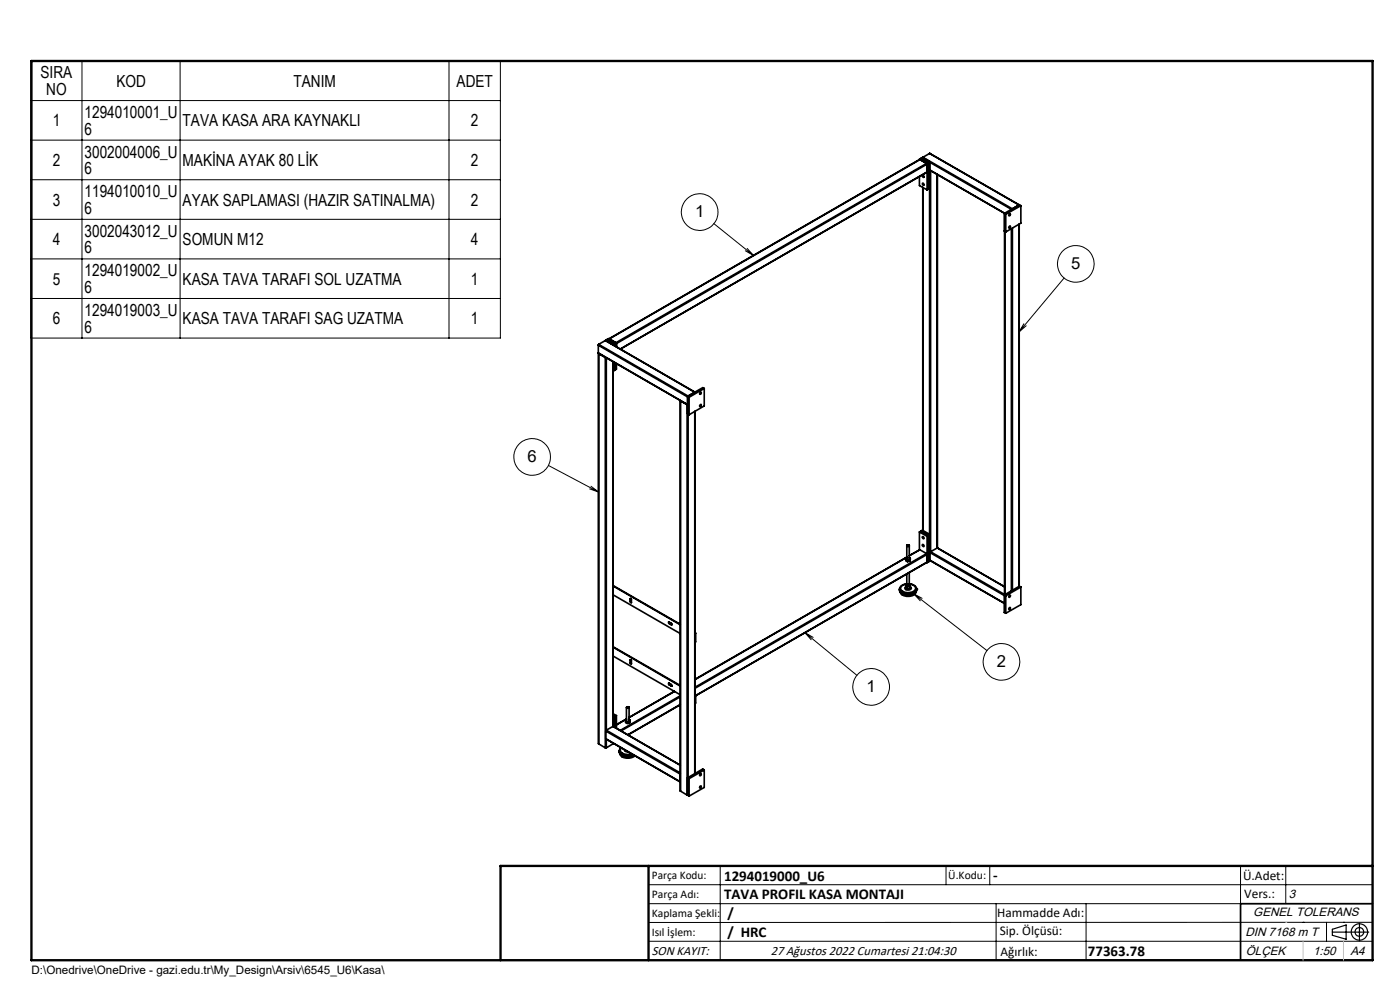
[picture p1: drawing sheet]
<svg xmlns="http://www.w3.org/2000/svg" width="297mm" height="210mm" viewBox="0 0 297 210" stroke-linecap="round" stroke-linejoin="round" font-family="sans-serif">
<g fill="none" stroke="#000" stroke-width=".21">
<path d="M6.5 12.9h99.7v58.8h-99.7zM17.4 12.9v58.8M38.2 12.9v58.8M95.2 12.9v58.8M6.5 21.3h99.7M6.5 29.7h99.7M6.5 38.1h99.7M6.5 46.5h99.7M6.5 54.9h99.7M151.4 47.4l8.5 6.8M158.1 53.2l1.8 1M158.5 52.7l1.4 1.5"/>
<path d="M225.7 59l-9.5 11.4M6.5 63.3h99.7M217.2 68.7l-1 1.7M217.7 69.1l-1.5 1.3M116.3 98.7l10.7 5.7M125.1 103.7l1.9 .7M125.4 103.1l1.6 1.3M170.7 134.2l11.1 9.1M170.7 134.2l1.8 1M170.7 134.2l1.4 1.5M193.9 126l15.5 12M193.9 126l1.7 .9"/>
<path d="M193.9 126l1.3 1.5M137.6 187.7h153.6M137.6 191.7h153.6M137.6 199.7h153.6M152.8 183.7v20M200.7 183.7v4M210 183.7v4M211.3 191.7v12M230.4 191.7v12M263.2 183.7v20M272.8 183.7v8M276.4 195.6h.1"/>
<path d="M281.4 195.6v4.1M285 195.6h.1M291.2 195.6l-153.6 .1"/>
<circle cx="148.4" cy="45" r="3.9"/>
<circle cx="228.2" cy="56" r="3.9"/>
<circle cx="112.9" cy="96.9" r="3.9"/>
<circle cx="184.8" cy="145.7" r="3.9"/>
<circle cx="212.5" cy="140.4" r="3.9"/>
</g>
<g fill="none" stroke="#000" stroke-width=".25">
<path d="M282.6 197.7h7.8M282.6 197.1l3-.9v3l-3-.8zM288.4 195.8v3.8M106.2 203.7h185"/>
<circle cx="288.4" cy="197.7" r="1.74"/>
<circle cx="288.4" cy="197.7" r=".93"/>
</g>
<g fill="none" stroke="#000" stroke-width=".35">
<path d="M195.1 33.8v.1M195.1 37.4v2l1.6 .9M195.1 33.8l1.6 .9M195.1 33.8l.1 .1M195.1 33.8l-65.9 38.1M195.2 33.9l-65.9 38M195.2 33.9l1.4 .8M195.4 33.6l1.6 .9v5.6M195.4 33.6l-.3 .2M195.7 37.2a.21 .21 0 0 1 .3 .1 .21 .21 0 0 1-.1 .3zM195.7 33.4l-.3 .2M195.7 33.4l1.6 1"/>
<path d="M195.7 38.9a.21 .21 0 0 1 .3 .1 .21 .21 0 0 1-.2 .3zM195.8 39.7v72.8M195.8 33.4h-.1M195.8 39.8v72.7M196.6 34.7l.1 .1-65.9 38.1M196.6 34.7l-65.9 38-1.4-.8M196.7 34.7v5.6M197.2 32.6l19 10.9M197.2 32.6l19 10.9-1.4 .8-19-10.9M197.2 32.6l-1.4 .8M197.2 40v73.3M197.3 36.1l15.8 9.2"/>
<path d="M197.3 36.2h.1M197.3 34.4v5.5l-.6 .4M197.3 34.4l-.6 .3M197.3 34.5l17.3 9.9M197.4 36.2v80.8M198.8 37v79.2M198.9 37l-.1 79.2M213 45.3l.4 .2M213 45.3v3.7l.4 .2M213.1 49v77.2M213.1 49.1v77M213.4 45.5v3.7"/>
<path d="M214.6 48.5v76.8M214.8 48.4v76.8M216.2 47.6v76.8M216.2 47.5v76.9M216.3 43.4l.3 .2M216.3 43.4l-3.3 1.9M216.6 43.6v3.7l-3.2 1.9M216.6 43.6l-3.2 1.9M126.9 74.9l19 11M126.9 73.2l19 11M126.9 74.9l19 10.9M126.9 73.2v1.7"/>
<path d="M127 75h.1M127 75v82.8M127 73.1l-.1 .1M127 75l1.4 .8M128.4 75.8l.2 .1M128.4 72.2l19 11M128.4 75.8v82.8M128.4 72.2l19 11-1.4 .8-19-10.9M128.4 72.2l-1.4 .9M128.5 72.2v.1M128.5 72.2l1.6 .9M128.6 75.9v79"/>
<path d="M128.8 72l1.7 .9v.5M128.8 72l-.3 .2M128.8 72l.4-.2 1.6 1M130 76.7v77.4M130.1 78.7h.1M130.1 73.1v.1M130.1 76.8v1.9M130.5 77v1.5M130.5 78.5l-.4 .2M130.8 72.8l-.7 .3M130.8 72.8v.7M130.8 77.1v1.2l-.3 .2"/>
<path d="M131.6 74l65.1-37.5-65.1 37.5M144.3 85h.1M144.3 85l.1 82.8M144.4 85l1.4 .9M144.4 85v82.8M145.8 85.9h.1M145.8 85.9v82.8M145.9 84.1v3.7l.3 .2M145.9 84.1l.3 .2M146 87.8v77.1M146.2 84.3v3.7M147.4 87.3v76.8"/>
<path d="M148.5 83.3l.1-.1a.16 .16 0 0 1 .2 .2 .16 .16 0 0 1-.1 .2 .16 .16 0 0 1-.3-.1zM148.6 85.9a.16 .16 0 0 1 .2 .1 .16 .16 0 0 1-.1 .2 .16 .16 0 0 1-.3-.1zM149.4 82.4l-3.2 1.9M149.4 82.4v3.7l-3.2 1.9M149.4 82.4l-.3-.2-3.2 1.9M192.2 118.6l.3 .2M192.2 118.6v.3l.3 .2M192.4 118.2l-45 25.9M192.4 115.7v2.8M192.4 118.2l-45 26M192.4 115.7l.1-.1a.2 .2 0 0 1 .3 0 .2 .2 0 0 1 0 .3 .2 .2 0 0 1-.3-.1zM192.4 115.6a.2 .2 0 0 0 .2 .3 .2 .2 0 0 0 .2-.3"/>
<path d="M192.4 115.6h.1M192.5 118.8v.3M192.9 115.7v2.8M193 118.7l-.5 .1M193 119.1h-.5M193 118.7v.4M193.1 118.5l-.2-.2a.35 .35 0 0 1-.1 .5 .35 .35 0 0 1-.5-.1l-.1-.2 .2-.2-.2 .3M193.1 118.5l-.1 .2M193.1 118.5l-.1 .6M195.1 112.8l1.6 1M195.1 112.8v3.8M195.1 116.6h.1"/>
<path d="M195.1 116.6l-2.2 1.3M195.2 116.6l1.4 .8M195.2 116.6l-2.3 1.3M195.4 112.7l1.6 .9v5.6M195.4 112.7l.3-.2 1.6 .9M195.4 112.7l-.3 .1M195.7 113.8a.22 .22 0 0 1 .4 .2 .21 .21 0 0 1-.3 .2zM196.6 117.4l.1 .2-49.3 28.4M196.6 117.4l-49.2 28.4M196.6 119.3h.1M196.6 119.3l-49 28.3M196.7 113.8v5.5"/>
<path d="M197.3 118.9l15.7 9.1M197.3 113.4l-.6 .4M197.3 113.4v5.6l-.6 .3M197.3 117.2l15.7 9.1M197.3 118.8l15.7 9.1M197.4 117l-.1 .1M197.4 117l15.7 9.1M198.8 116.2l14.3 8.3-14.3-8.3M198.8 116.2l-1.4 .8M130.1 139.2l14.2 8.2M130.1 137.3l14.2 8.2M130.1 137.2l14.2 8.2"/>
<path d="M130.1 126.2l14.2 8.2M130.1 124.3l14.2 8.2M130.1 124.2l14.2 8.2M133.7 127.1l.1-.1 .1 .1v.8l-.2-.3M133.7 127.1v.5M133.7 127.1l.1-.1v.6M133.8 127.6l.1 .2M133.8 127.6h-.1M141.9 131.9l.1 .3M141.9 132.2l-.1-.3 .7 .3 .1 .3h-.2M141.9 132.2l.5 .3M142 132.2h-.1"/>
<path d="M142 132.2l.5 .3M142.5 132.5h-.1M142.5 132.5h.1M147.4 136.2h.1M147.4 134.3l.1 .1M147.4 134.2l.2 .1M147.5 134.4v1.8M147.6 134.3l-.1 1.9M147.6 134.3l-.1 .1M190.8 125a1.47 1.47 0 0 0 2 1.2 1.44 1.44 0 0 0 1.7-1.2M190.8 125a1.87 1.87 0 0 0 2.5 1l.9-.5 .3-.5M191 125.6a1.99 1.99 0 0 0 2.7 .7l.5-.4 .1-.3"/>
<path d="M192.2 124.1l.2-.2a1.52 1.52 0 0 0-1.6 1.1M192.2 124.1v.6l.3 .2M192.2 124.5a.43 .43 0 0 0-.1 .6 .43 .43 0 0 0 .6 .1l.6-.3-.2-.4M192.2 124.1l.3 .2M192.3 123.9a.96 .96 0 0 0-1.1 1.2 2.08 2.08 0 0 0 3-.2v-.4l-.3-.3-1-.3M192.4 121.7v2.4M192.5 124.3v.6M192.9 123.9a1.5 1.5 0 0 1 1.6 1.1M192.9 121.4v2.7M192.9 123.9l.2 .1M193 124.8l-.5 .1M193 124.3v.5"/>
<path d="M193 124.3h-.5M193.1 124.5l-.1 .3M193.1 124.5a.49 .49 0 0 1-.5 .4 .49 .49 0 0 1-.4-.3M193.1 124v.5M193.1 124l-.1 .3M194.5 125h.1M213 126.2v3.7l.4 .2M213 126.2l.4 .2M213.4 126.4v3.7M214.2 128.9a.18 .18 0 0 1 .1 .2 .18 .18 0 0 1-.3 0zM216.3 124.3l.3 .2M216.3 124.3l-3.3 1.9"/>
<path d="M216.6 124.5v3.8l-3.2 1.8M216.6 124.5l-3.2 1.9M127 157.8l1.4 .8M128.4 158.6h.2M128.5 156.7l15.8 9.1M128.5 155.1l15.8 9.1M128.5 155.1v1.6M128.6 154.9l-.1 .2M128.6 156.8v1.8M128.6 154.9l15.7 9.1M130 154.1l14.3 8.2M130 157.6v.2"/>
<path d="M130 154.1l-1.4 .8M130 157.8l-1.4 .8M130.1 151.8l.4 .2M130.1 152.1v.1M130.1 151.4l.7 .4M130.1 157.8h-.1M130.1 152.2v1.9M130.1 157.7v.1M130.2 157.7l-.1 .1M130.5 152l-.4 .2M130.5 152v2.3M130.8 151.8v2.7"/>
<path d="M130.8 151.8l-.3 .2M131.4 159.3a1.31 1.31 0 0 0 1.6 1.2h.6l.9-.3M131.4 159.3a1.66 1.66 0 0 0 2.1 1l.8-.2M131.5 159.9a2.11 2.11 0 0 0 3 .6l.2-.2M131.7 158.6l-.3 .7M131.8 158.6a.84 .84 0 0 0-.1 1 .84 .84 0 0 0 .9 .4l1.4-.1M132.5 159.1l.2 .3 .6 .1M132.7 152.9l.4 .2M132.7 152.9v.3l.4 .2M132.9 152.5l-2.1 1.2 2.1-1.2M132.9 150.1v2.7M133 150h.1"/>
<path d="M133 150a.2 .2 0 0 0 .2 .2 .2 .2 0 0 0 .1-.2M133.1 153.1v.3M133.5 150.1v2.7M133.5 155.8v.2M133.5 153.1h-.4M133.5 153.4h-.4M133.5 153.1v.3M133.7 152.8l-.2-.2a.39 .39 0 0 1-.3 .5 .39 .39 0 0 1-.4-.2l.1-.3-.2 .3M133.7 152.8l-.2 .3M133.7 152.8l-.2 .6M133.7 140l.1-.1 .1 .2v.7l-.2-.2M133.7 140v.6"/>
<path d="M133.7 140l.1 .5M133.8 140.5l.1 .3M133.8 140.5l-.1 .1M141.9 144.9l.1 .3M141.9 145.2l-.1-.3 .7 .4 .1 .2h-.2M141.9 145.2l.5 .3M142 145.2h-.1M142 145.2l.5 .3M142.5 145.5h-.1M142.5 145.5h.1M143.1 146.6l-9.6 5.6M143.1 146.7l-9.6 5.5"/>
<path d="M144.3 149.5l-11.1 6.4M144.3 147.6l-12.7 7.3M144.3 147.8l-12.5 7.2M144.3 149.4l-11.1 6.5M147.4 149.2h.1M147.4 147.3h.1M147.4 147.2l.2 .1M147.5 147.3v1.9M147.6 147.3h-.1M147.6 147.3l-.1 1.9M144.3 164.2v1.6M144.3 164v.2"/>
<path d="M144.4 167.8l1.4 .9M145.8 168.7h.1M145.9 165v3.7l.3 .2M145.9 165l.3 .2M146.2 165.2v3.7M148.5 164.2a.2 .2 0 0 1 .3 .2 .2 .2 0 0 1-.3 .2zM148.6 166.7a.19 .19 0 0 1 .1 .3 .19 .19 0 0 1-.3 0zM149.4 163.3v3.7l-3.2 1.9M149.4 163.3l-.3-.2-3.2 1.9M149.4 163.3l-3.2 1.9M291.2 191.7h-28v12"/>
<circle cx="214.2" cy="45.6" r=".2"/>
<circle cx="214.2" cy="48.2" r=".2"/>
<circle cx="195.8" cy="115.8" r=".2"/>
<circle cx="214.2" cy="126.5" r=".2"/>
<circle cx="133.1" cy="150.1" r=".22"/>
</g>
<path d="M6.7 12.9h284.5v190.8h-284.5zM137.6 183.7v20M291.2 183.7h-185v20" fill="none" stroke="#000" stroke-width=".5"/>
<path d="M276.4 199.7v4M285 199.7v4" fill="none" stroke="#c0c0c0" stroke-width=".21"/>
<path d="M272.8 195.6h.1" fill="none" stroke="#c0c0c0" stroke-width=".25"/>
<g font-size="3.5">
<text x="8.6" y="16.7">SIRA</text>
<text x="9.8" y="20.2">NO</text>
<text x="24.7" y="18.4">KOD</text>
<text x="62.3" y="18.4">TANIM</text>
<text x="96.9" y="18.4">ADET</text>
<text x="11.2" y="26.8">1</text>
<text x="17.9" y="25.1">1294010001_U</text>
<text x="17.9" y="28.6">6</text>
<text x="38.7" y="26.8">TAVA KASA ARA KAYNAKLI</text>
<text x="99.9" y="26.8">2</text>
<text x="11.2" y="35.2">2</text>
<text x="17.9" y="33.5">3002004006_U</text>
<text x="38.7" y="35.2">MAKİNA AYAK 80 LİK</text>
<text x="99.9" y="35.2">2</text>
<text x="17.9" y="37">6</text>
<text x="17.9" y="41.8">1194010010_U</text>
<text x="11.2" y="43.6">3</text>
<text x="17.9" y="45.4">6</text>
<text x="38.7" y="43.6">AYAK SAPLAMASI (HAZIR SATINALMA)</text>
<text x="99.9" y="43.6">2</text>
<text x="147.5" y="46.1">1</text>
<text x="11.2" y="52">4</text>
<text x="17.9" y="50.2">3002043012_U</text>
<text x="17.9" y="53.8">6</text>
<text x="38.7" y="52">SOMUN M12</text>
<text x="99.9" y="52">4</text>
<text x="17.9" y="58.6">1294019002_U</text>
<text x="227.3" y="57.1">5</text>
<text x="11.2" y="60.4">5</text>
<text x="17.9" y="62.2">6</text>
<text x="38.7" y="60.4">KASA TAVA TARAFI SOL UZATMA</text>
<text x="99.9" y="60.4">1</text>
<text x="11.2" y="68.8">6</text>
<text x="17.9" y="67">1294019003_U</text>
<text x="17.9" y="70.6">6</text>
<text x="38.7" y="68.8">KASA TAVA TARAFI SAG UZATMA</text>
<text x="99.9" y="68.8">1</text>
<text x="111.9" y="98">6</text>
<text x="211.5" y="141.5">2</text>
<text x="183.8" y="146.8">1</text>
</g>
<g font-size="3.2">
<text x="153.6" y="186.8">1294019000_U6</text>
<text x="153.6" y="190.8">TAVA PROFIL KASA MONTAJI</text>
<text x="210.7" y="186.6">-</text>
<text x="154.3" y="194.8">/</text>
<text x="154.3" y="198.8">/ HRC</text>
<text x="230.8" y="202.8">77363.78</text>
</g>
<g font-size="2.8">
<text x="263.7" y="186.7">Ü.Adet:</text>
<text x="263.9" y="190.5">Vers.:</text>
<text x="211.5" y="194.5">Hammadde Adı:</text>
<text x="138.3" y="202.6">SON KAYIT:</text>
<text x="163.5" y="202.6">27 Ağustos 2022 Cumartesi 21:04:30</text>
<text x="212.1" y="198.4">Sip. Ölçüsü:</text>
<text x="212.2" y="202.7">Ağırlık:</text>
</g>
<g font-size="2.6">
<text x="273.4" y="190.4">3</text>
<text x="265.9" y="194.4">GENEL TOLERANS</text>
<text x="264.2" y="198.5">DIN 7168 m T</text>
<text x="264.3" y="202.6">ÖLÇEK</text>
<text x="278.5" y="202.6">1:50</text>
<text x="286.5" y="202.6">A4</text>
</g>
<g font-size="2.5">
<text x="138.3" y="186.4">Parça Kodu:</text>
<text x="138.3" y="190.5">Parça Adı:</text>
<text x="201.2" y="186.5">Ü.Kodu:</text>
<text x="138.3" y="194.5">Kaplama Şekli:</text>
<text x="138.3" y="198.6">Isıl İşlem:</text>
<text x="6.7" y="206.7">D:\Onedrive\OneDrive - gazi.edu.tr\My_Design\Arsiv\6545_U6\Kasa\</text>
</g>
</svg>
